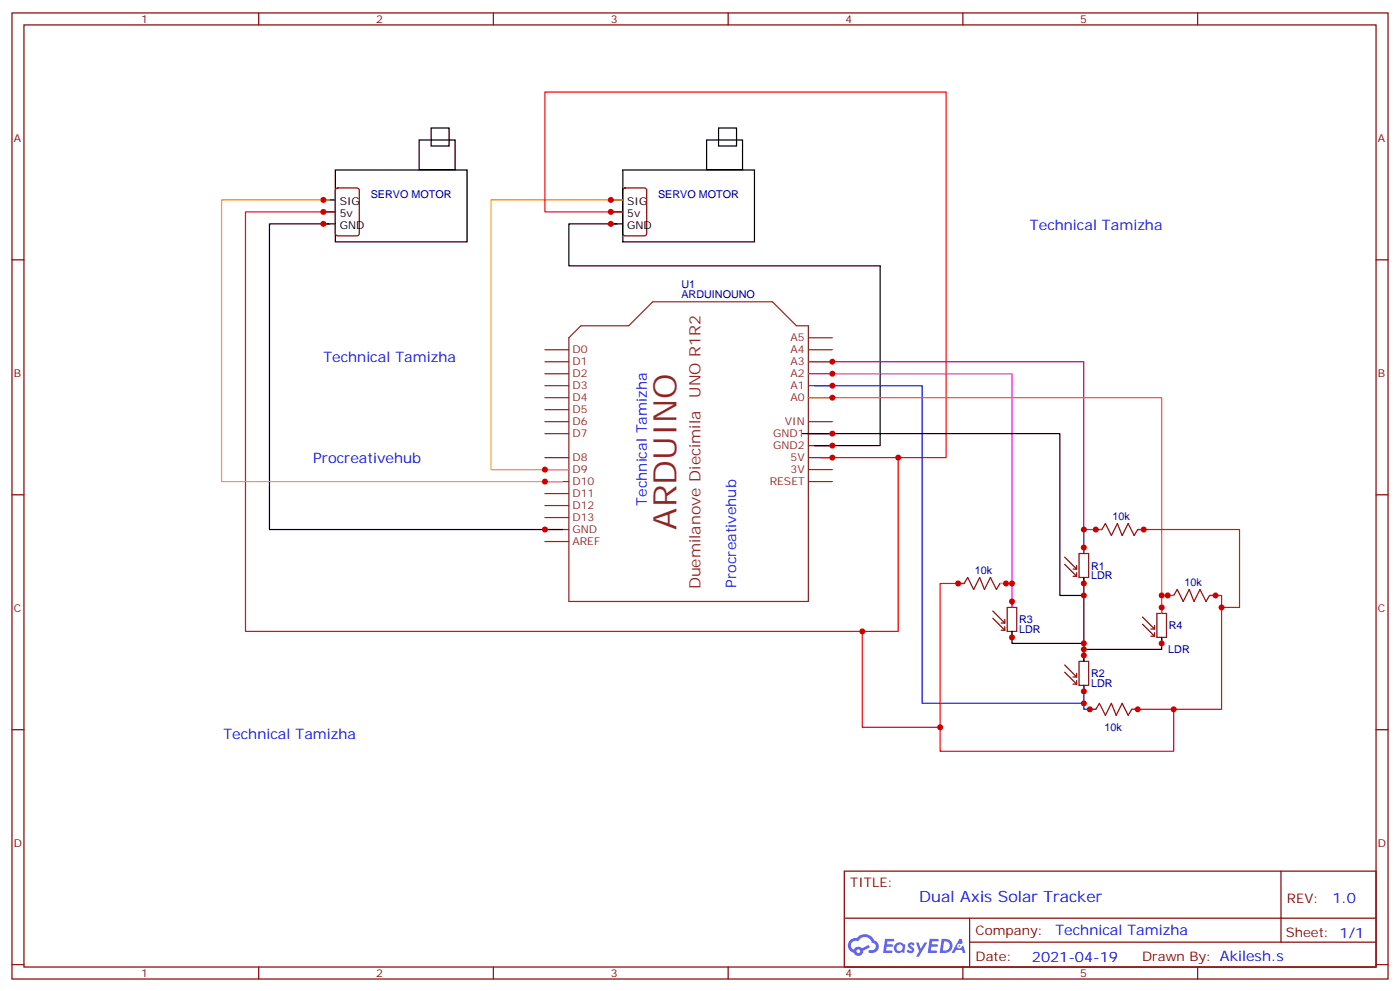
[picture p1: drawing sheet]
<svg xmlns="http://www.w3.org/2000/svg" width="412mm" height="292mm" viewBox="0 0 412 292" stroke-linecap="round" stroke-linejoin="round" font-family="sans-serif">
<g fill="none" stroke="#870000" stroke-width=".35">
<path d="M3.5 3.8h405.4v284.3h-405.4zM7.1 7.3h398.2v277.3h-398.2zM76.2 3.8v3.5M145.3 3.8v3.5M214.5 3.8v3.5M283.6 3.8v3.5M352.8 3.8v3.5M3.5 76.5h3.6M405.3 76.5h3.6M3.5 145.6h3.6M405.3 145.6h3.6M3.5 214.8h3.6"/>
<path d="M405.3 214.8h3.6M248.7 256.4h156.6v28.2h-156.6zM377.3 256.4v20.9M248.7 270.2h156.5M285.6 277.3h119.6M285.6 270.2v14.2M3.5 283.9h3.6M76.2 284.6v3.5M145.3 284.6v3.5M214.5 284.6v3.5M283.6 284.6v3.5M352.8 284.6v3.5"/>
<path d="M405.3 283.9h3.6"/>
</g>
<g fill="#5487ff">
<path d="M267.7 277.6a1.22 1.22 0 0 1 1.7 .2l-.4 .6a.47 .47 0 0 0-.3-.4 .47 .47 0 0 0-.5 .2l.1 .2a1.14 1.14 0 0 1 .8 1.8 1.14 1.14 0 0 1-1.9 0l-.2-.2 .5-.6 .7 .5a.29 .29 0 0 0 .3-.3 .29 .29 0 0 0-.2-.3 1.04 1.04 0 0 1-.6-1.7z"/>
<path d="M260.7 276.3h2.4l.3 .2-.2 .5-1.8 .1-.1 .8h1.5l.3 .4-.3 .4h-1.6l-.2 1.1h1.7l.2 .3-.2 .3-2.6 .1z"/>
<path d="M273.8 276.3h2.4l.3 .2-.1 .5-1.8 .1-.2 .8h1.6l.3 .4-.4 .4h-1.6l-.1 1.1h1.7l.2 .3-.2 .3-2.6 .1z"/>
<path d="M282.6 276.3h.7l.3 1.3-.6 .3a.69 .69 0 0 0-1 .3 .69 .69 0 0 0 .4 .9 .69 .69 0 0 0 .9-.6l.5-.2 .6 2.2h-.8l-.2-.9h-1.8l-.5 .9h-.8z"/>
<path d="M269.8 277.4h.8l.6 1.8 1.1-1.8h.9l-2.6 4.2h-.8l.9-1.5z"/>
<path d="M277.4 276.3l-.6 4.2h1.3a2.11 2.11 0 0 0 2.5-2.1 2.11 2.11 0 0 0-2.5-2.1zM278.1 277.1a1.39 1.39 0 0 1 1.7 1.4 1.39 1.39 0 0 1-1.8 1.3h-.3z"/>
<path d="M263.7 277.9a1.54 1.54 0 0 0-.1 2.2 1.54 1.54 0 0 0 2.2 .1l.6 .3 .3-2.3-.2-.3h-.4a1.49 1.49 0 0 0-2.4 0zM264 278.9a.94 .94 0 0 1 1.8 0 .94 .94 0 0 1-1.8 0z"/>
<path d="M250.4 276.7a2.18 2.18 0 0 0 1.1 3.7 1.44 1.44 0 0 0 1.6 .9 1.44 1.44 0 0 0 1.2-1.4l2-1.1-.5-.7-1.9 1a1.47 1.47 0 0 0-2.4 .4 1.39 1.39 0 0 1-.7-1.9 1.39 1.39 0 0 1 2-.5 2.12 2.12 0 0 1 2.2-1.3 2.12 2.12 0 0 1 1.9 1.7 1.14 1.14 0 0 1 1.1 1.4 1.14 1.14 0 0 1-1.7 .7 .43 .43 0 0 0-.5 .4 .43 .43 0 0 0 .4 .5 1.98 1.98 0 0 0 2.5-1.2 1.98 1.98 0 0 0-1.2-2.6 3.1 3.1 0 0 0-5.3-.6l-.9 .1zM252.3 280a.55 .55 0 0 1 1.1 0 .55 .55 0 0 1-1.1 0z"/>
<circle cx="282.6" cy="278.4" r=".26"/>
</g>
<g fill="none" stroke="#8c2424" stroke-width=".35">
<path d="M171.1 95.9h14.1l7.1-7.1h35.2l7.1 7.1h3.5v81.1h-70.5v-77.6zM238.1 99.4h7.1M160.5 102.9h7.1M160.5 106.5h7.1M160.5 110h7.1M160.5 113.5h7.1M160.5 117.1h7.1M238.1 102.9h7.1M238.1 106.5h7.1M238.1 110h7.1M238.1 113.5h7.1M238.1 117.1h7.1"/>
<path d="M160.5 120.6h7.1M160.5 124.1h7.1M160.5 127.6h7.1M160.5 134.7h7.1M160.5 138.2h7.1M238.1 124.1h7.1M238.1 127.6h7.1M238.1 134.7h7.1M238.1 138.2h7.1M238.1 131.2h7.1M160.5 141.7h7.1M160.5 145.3h7.1"/>
<path d="M160.5 148.8h7.1M160.5 152.3h7.1M160.5 155.9h7.1M160.5 159.4h7.1M238.1 141.7h7.1"/>
</g>
<g fill="none" stroke="#000" stroke-width=".35">
<path d="M127 37.7h5.3v5.3h-5.3zM211.7 37.7h5.3v5.3h-5.3zM95.2 58.8h3.6M98.8 50h38.8v21.2h-38.8zM123.5 41.2h10.6v8.8h-10.6zM179.9 58.8h3.5M183.4 50h38.8v21.2h-38.8zM208.1 41.2h10.6v8.8h-10.6zM95.2 62.4h3.6M95.2 65.9h3.6M97 65.9h-17.6v90h86.4M179.9 62.4h3.5"/>
<path d="M179.9 65.9h3.5M181.7 65.9h-14.1v12.3h91.7v53h-19.4M236.4 127.6h75.8v47.7h7.1M319.3 170v24.7M298.1 185.8v3.6h21.2M342.2 187.6v3.5h-22.9"/>
</g>
<path d="M99 55.5l.5-.2h5.6l.7 .4v13l-.4 .7h-5.9l-.7-.4v-13zM183.7 55.5l.4-.2h5.7l.6 .4 .1 13-.5 .7h-5.9l-.6-.4-.1-13zM322.8 155.9h1.8M335.1 155.9h1.8M282.2 171.7h1.8M294.6 171.7h1.7M344 175.3h1.7M356.3 175.3h1.8M321 208.8h1.8M333.4 208.8h1.7" fill="none" stroke="#870000" stroke-width=".35"/>
<path d="M98.8 62.4h-26.5v123.4h192.3v-51.1h-22.9M183.4 62.4h-22.9v-35.3h118.2v107.6h-14.1M335.1 155.9h30v22.9h-5.3M284 171.7h-7.1v49.4h68.8v-12.3h-12.3M356.3 175.3h3.5v33.5h-14.1M254 185.8v28.3h22.9" fill="none" stroke="#f00" stroke-width=".35"/>
<path d="M97 58.8h-31.7v82.9h100.5M183.4 58.8h-38.8v79.4h23" fill="none" stroke="#f90" stroke-width=".35"/>
<g fill="none" stroke="#850000" stroke-width=".35">
<path d="M292.5 179.8l3.5 3.6M296.7 178.8h2.8v7h-2.8zM298.1 177v1.8M313.6 166.1l3.5 3.5M313.6 164l3.5 3.5M316.1 169.6h1M316.1 167.5h1M317.1 166.4v1.1M317.1 168.6v1M317.9 162.9h2.8v7.1h-2.8zM319.3 161.1v1.8M319.3 170v1.7"/>
<path d="M342.2 178.8v1.8M292.5 182l3.5 3.5M294.9 185.5h1.1M294.9 183.4h1.1M296 182.3v1.1M296 184.4v1.1M298.1 185.8v1.8M313.6 197.8l3.5 3.6M313.6 195.7l3.5 3.5M316.1 199.2h1M317.1 198.2v1M317.9 194.7h2.8v7h-2.8z"/>
<path d="M319.3 192.9v1.8M336.5 183.7l3.6 3.6M336.5 181.6l3.6 3.5M339 187.3h1.1M339 185.1h1.1M340.1 184.1v1M340.1 186.2v1.1M340.8 180.6h2.8v7h-2.8zM342.2 187.6v1.8M316.1 201.4h1M317.1 200.3v1.1M319.3 201.7v1.8"/>
</g>
<path d="M324.6 155.9l1-1.8 1.8 3.5 1.7-3.5 1.5 3.5 1.7-3.5 1.8 3.5 1-1.7M284 171.7l1-1.7 1.8 3.5 1.8-3.5 1.4 3.5 1.7-3.5 1.8 3.5 1.1-1.8M345.7 175.3l1.1-1.8 1.7 3.5 1.8-3.5 1.4 3.5 1.8-3.5 1.7 3.5 1.1-1.7M322.8 208.8l1-1.8 1.8 3.5 1.8-3.5 1.4 3.5 1.8-3.5 1.7 3.5 1.1-1.7" fill="none" stroke="#a10000" stroke-width=".35"/>
<path d="M324.6 155.9h-5.3v7" fill="none" stroke="#60c" stroke-width=".35"/>
<path d="M345.7 175.3h-3.5v5.3" fill="none" stroke="#c60" stroke-width=".35"/>
<path d="M239.9 113.5h31.7v93.5h47.7M319.3 201.7v7.1h3.5" fill="none" stroke="#00f" stroke-width=".35"/>
<path d="M238.1 110h60v61.7M294.6 171.7h3.5v7.1" fill="none" stroke="#f0f" stroke-width=".35"/>
<path d="M238.1 106.5h81.2v49.4" fill="none" stroke="#90c" stroke-width=".35"/>
<path d="M238.1 117.1h104.1v58.2" fill="none" stroke="#f60" stroke-width=".35"/>
<g fill="#c00">
<circle cx="160.5" cy="155.9" r=".88"/>
<circle cx="95.3" cy="65.9" r=".88"/>
<circle cx="245.2" cy="134.7" r=".88"/>
<circle cx="95.3" cy="62.4" r=".88"/>
<circle cx="95.3" cy="58.8" r=".88"/>
<circle cx="245.2" cy="131.2" r=".88"/>
<circle cx="179.9" cy="65.9" r=".88"/>
<circle cx="179.9" cy="58.8" r=".88"/>
<circle cx="160.5" cy="141.7" r=".88"/>
<circle cx="160.5" cy="138.2" r=".88"/>
<circle cx="264.6" cy="134.7" r=".88"/>
<circle cx="179.9" cy="62.4" r=".88"/>
<circle cx="342.2" cy="178.8" r=".88"/>
<circle cx="319.3" cy="203.5" r=".88"/>
<circle cx="321" cy="208.8" r=".88"/>
<circle cx="298.1" cy="177" r=".88"/>
<circle cx="296.3" cy="171.7" r=".88"/>
<circle cx="319.3" cy="161.1" r=".88"/>
<circle cx="322.8" cy="155.9" r=".88"/>
<circle cx="344" cy="175.3" r=".88"/>
<circle cx="319.3" cy="155.9" r=".88"/>
<circle cx="245.2" cy="106.5" r=".88"/>
<circle cx="298.1" cy="171.7" r=".88"/>
<circle cx="245.2" cy="110" r=".88"/>
<circle cx="319.3" cy="207" r=".88"/>
<circle cx="245.2" cy="113.5" r=".88"/>
<circle cx="342.2" cy="175.3" r=".88"/>
<circle cx="245.2" cy="117.1" r=".88"/>
<circle cx="319.3" cy="171.7" r=".88"/>
<circle cx="319.3" cy="192.9" r=".88"/>
<circle cx="319.3" cy="189.4" r=".88"/>
<circle cx="298.1" cy="187.6" r=".88"/>
<circle cx="319.3" cy="191.1" r=".88"/>
<circle cx="342.2" cy="189.4" r=".88"/>
<circle cx="319.3" cy="175.3" r=".88"/>
<circle cx="245.2" cy="127.6" r=".88"/>
<circle cx="335.1" cy="208.8" r=".88"/>
<circle cx="282.2" cy="171.7" r=".88"/>
<circle cx="345.7" cy="208.8" r=".88"/>
<circle cx="358.1" cy="175.3" r=".88"/>
<circle cx="359.8" cy="178.8" r=".88"/>
<circle cx="336.9" cy="155.9" r=".88"/>
<circle cx="254" cy="185.8" r=".88"/>
<circle cx="276.9" cy="214.1" r=".88"/>
</g>
<text font-size="9.5" fill="#8d2323" x="199.3" y="155.9" transform="rotate(-90 199.3 155.9)">ARDUINO</text>
<g font-size="4.6" fill="#8d2323">
<text x="206.4" y="117.1" transform="rotate(-90 206.4 117.1)">UNO R1R2</text>
<text x="206.4" y="173.5" transform="rotate(-90 206.4 173.5)">Duemilanove Diecimila</text>
</g>
<text font-size="4.6" fill="#00f" x="270.8" y="265.4">Dual Axis Solar Tracker</text>
<g font-size="4.2" fill="#00f">
<text x="303.4" y="67.7">Technical Tamizha</text>
<text x="95.2" y="106.5">Technical Tamizha</text>
<text x="92.3" y="136.3">Procreativehub</text>
<text x="190.5" y="148.8" transform="rotate(-90 190.5 148.8)">Technical Tamizha</text>
<text x="216.8" y="172.9" transform="rotate(-90 216.8 172.9)">Procreativehub</text>
<text x="65.8" y="217.5">Technical Tamizha</text>
<text x="392.5" y="265.7">1.0</text>
<text x="310.9" y="275.2">Technical Tamizha</text>
<text x="304" y="283">2021-04-19</text>
</g>
<g font-size="3.9" fill="#800">
<text x="250.5" y="261">TITLE:</text>
<text x="379.1" y="265.7">REV:</text>
<text x="287.4" y="275.2">Company:</text>
<text x="378.7" y="275.8">Sheet: 1/1</text>
<text x="287.4" y="282.9">Date:</text>
<text x="336.4" y="282.9">Drawn By: Akilesh.s</text>
</g>
<g font-size="3.2" fill="#800">
<text x="41.6" y="6.8">1</text>
<text x="110.8" y="6.8">2</text>
<text x="179.9" y="6.8">3</text>
<text x="249.1" y="6.8">4</text>
<text x="318.2" y="6.8">5</text>
<text x="4.1" y="41.9">A</text>
<text x="405.9" y="41.9">A</text>
<text x="4.1" y="111.1">B</text>
<text x="405.9" y="111.1">B</text>
<text x="4.1" y="180.2">C</text>
<text x="405.9" y="180.2">C</text>
<text x="4.1" y="249.3">D</text>
<text x="405.9" y="249.3">D</text>
<text x="41.6" y="287.6">1</text>
<text x="110.8" y="287.6">2</text>
<text x="179.9" y="287.6">3</text>
<text x="249.1" y="287.6">4</text>
<text x="318.2" y="287.6">5</text>
</g>
<g font-size="3.2" fill="#000080">
<text x="109.2" y="58.3">SERVO MOTOR</text>
<text x="193.9" y="58.3">SERVO MOTOR</text>
<text x="200.7" y="87.8">ARDUINOUNO</text>
<text x="200.7" y="84.8">U1</text>
<text x="327.7" y="153">10k</text>
<text x="321.4" y="167.6">R1</text>
<text x="287.2" y="168.9">10k</text>
<text x="321.4" y="170.6">LDR</text>
<text x="348.9" y="172.4">10k</text>
<text x="300.2" y="183.5">R3</text>
<text x="344.3" y="185.3">R4</text>
<text x="300.2" y="186.4">LDR</text>
<text x="344.1" y="192.2">LDR</text>
<text x="321.4" y="202.3">LDR</text>
<text x="321.4" y="199.4">R2</text>
<text x="325.4" y="215.2">10k</text>
</g>
<g font-size="3.2">
<text x="100.1" y="63.8">5v</text>
<text x="100.1" y="60.3">SIG</text>
<text x="184.7" y="63.8">5v</text>
<text x="184.7" y="60.3">SIG</text>
<text x="100.1" y="67.3">GND</text>
<text x="184.7" y="67.3">GND</text>
</g>
<g font-size="3.2" fill="#8d2323">
<text x="232.9" y="100.5">A5</text>
<text x="168.6" y="104">D0</text>
<text x="168.6" y="107.5">D1</text>
<text x="232.9" y="104">A4</text>
<text x="232.9" y="107.5">A3</text>
<text x="168.6" y="111.1">D2</text>
<text x="232.9" y="111.1">A2</text>
<text x="168.6" y="114.6">D3</text>
<text x="168.6" y="118.1">D4</text>
<text x="232.9" y="114.6">A1</text>
<text x="232.9" y="118.1">A0</text>
<text x="168.6" y="121.6">D5</text>
<text x="168.6" y="125.2">D6</text>
<text x="231.2" y="125.2">VIN</text>
<text x="168.6" y="128.7">D7</text>
<text x="227.8" y="128.7">GND1</text>
<text x="168.6" y="135.7">D8</text>
<text x="227.8" y="132.2">GND2</text>
<text x="232.9" y="135.7">5V</text>
<text x="168.6" y="139.3">D9</text>
<text x="168.6" y="142.8">D10</text>
<text x="226.7" y="142.8">RESET</text>
<text x="232.9" y="139.3">3V</text>
<text x="168.6" y="146.3">D11</text>
<text x="168.6" y="149.9">D12</text>
<text x="168.6" y="153.4">D13</text>
<text x="168.6" y="156.9">GND</text>
<text x="168.6" y="160.4">AREF</text>
</g>
</svg>
